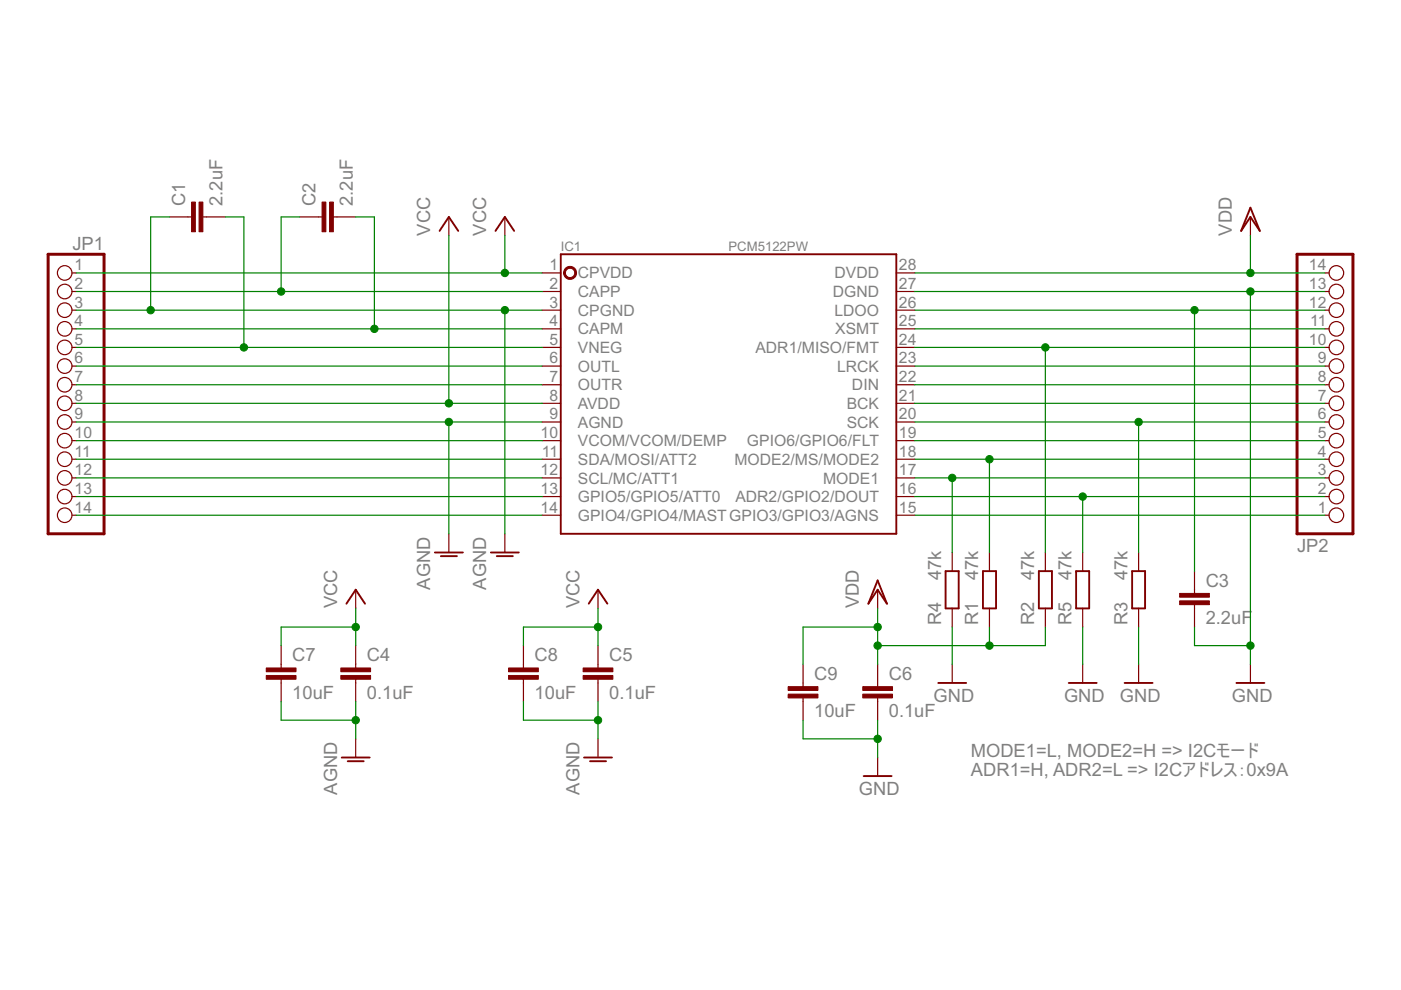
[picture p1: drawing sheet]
<svg xmlns="http://www.w3.org/2000/svg" width="297mm" height="210mm" viewBox="0 0 297 210" stroke-linecap="round" stroke-linejoin="round" font-family="sans-serif">
<path d="M10.2 53.9h11.9v59.3h-11.9zM275 53.9h11.9v59.3h-11.9z" fill="none" stroke="#800000" stroke-width=".63"/>
<g fill="none" stroke="#800000" stroke-width=".25">
<path d="M15.3 57.9h.8M35.9 46h4.7M43 46h4.8M63.6 46h4.7M70.7 46h4.7M95.2 46v4M107 46v4M114.9 57.9h4M190 57.9h4M265.1 46v4M280.9 57.9h.9M15.3 61.8h.8"/>
<path d="M15.3 65.8h.8M15.3 69.7h.8M15.3 73.7h.8M15.3 77.6h.8M114.9 61.8h4M114.9 65.8h4M114.9 69.7h4M114.9 73.7h4M114.9 77.6h4M190 61.8h4M190 65.8h4M190 69.7h4"/>
<path d="M190 73.7h4M190 77.6h4M280.9 61.8h.9M280.9 65.8h.9M280.9 69.7h.9M280.9 73.7h.9M280.9 77.6h.9M15.3 81.6h.8M15.3 85.5h.8M15.3 89.5h.8M15.3 93.4h.8M15.3 97.4h.8"/>
<path d="M114.9 81.6h4M114.9 85.5h4M114.9 89.5h4M114.9 93.4h4M114.9 97.4h4M190 81.6h4M190 85.5h4M190 89.5h4M190 93.4h4M190 97.4h4M280.9 81.6h.9M280.9 85.5h.9"/>
<path d="M280.9 89.5h.9M280.9 93.4h.9M280.9 97.4h.9M15.3 101.3h.8M15.3 105.3h.8M15.3 109.2h.8M95.2 113.2v3.9M107 113.2v3.9M114.9 101.3h4M114.9 105.3h4M114.9 109.2h4M190 101.3h4"/>
<path d="M190 105.3h4M190 109.2h4M201.9 117.1v4M209.8 117.1v4M221.6 117.1v4M229.6 117.1v4M241.4 117.1v4M280.9 101.3h.9M280.9 105.3h.9M280.9 109.2h.9M59.6 136.9v4.7M75.4 125v4"/>
<path d="M75.4 136.9v4.7M111 136.9v4.7M126.8 125v4M126.8 136.9v4.7M186.1 125v4M201.9 129v3.9M209.8 129v3.9M221.6 129v3.9M229.6 129v3.9M241.4 129v3.9M253.3 121.1v4.7M253.3 128.2v4.7"/>
<path d="M59.6 144v4.8M75.4 144v4.8M75.4 156.7v3.9M111 144v4.8M126.8 144v4.8M126.8 156.7v3.9M170.3 140.8v4.8M170.3 148v4.7M186.1 140.8v4.8M186.1 148v4.7M201.9 140.8v4M229.6 140.8v4"/>
<path d="M241.4 140.8v4M265.1 140.8v4M186.1 160.6v3.9"/>
<circle cx="13.7" cy="57.9" r="1.55"/>
<circle cx="283.3" cy="57.9" r="1.55"/>
<circle cx="13.7" cy="61.8" r="1.55"/>
<circle cx="13.7" cy="69.7" r="1.55"/>
<circle cx="13.7" cy="73.7" r="1.55"/>
<circle cx="13.7" cy="77.6" r="1.55"/>
<circle cx="13.7" cy="65.8" r="1.55"/>
<circle cx="283.3" cy="61.8" r="1.55"/>
<circle cx="283.3" cy="73.7" r="1.55"/>
<circle cx="283.3" cy="77.6" r="1.55"/>
<circle cx="283.3" cy="65.8" r="1.55"/>
<circle cx="283.3" cy="69.7" r="1.55"/>
<circle cx="13.7" cy="89.5" r="1.55"/>
<circle cx="13.7" cy="81.6" r="1.55"/>
<circle cx="13.7" cy="93.4" r="1.55"/>
<circle cx="13.7" cy="97.4" r="1.55"/>
<circle cx="13.7" cy="85.5" r="1.55"/>
<circle cx="283.3" cy="85.5" r="1.55"/>
<circle cx="283.3" cy="93.4" r="1.55"/>
<circle cx="283.3" cy="89.5" r="1.55"/>
<circle cx="283.3" cy="81.6" r="1.55"/>
<circle cx="283.3" cy="97.4" r="1.55"/>
<circle cx="13.7" cy="105.3" r="1.55"/>
<circle cx="13.7" cy="101.3" r="1.55"/>
<circle cx="13.7" cy="109.2" r="1.55"/>
<circle cx="283.3" cy="109.2" r="1.55"/>
<circle cx="283.3" cy="101.3" r="1.55"/>
<circle cx="283.3" cy="105.3" r="1.55"/>
</g>
<g fill="none" stroke="#800000" stroke-width=".4">
<path d="M93.2 49l2-3 2 3M105.1 49l1.9-3 2 3M118.9 53.9h71.1v59.3h-71.1zM265.1 44l2 5-2-3-2 3zM92.2 117.1h5.9M93.5 117.9h3.4M104.1 117.1h5.9M105.3 117.9h3.4M73.4 128l2-3 2 3M124.8 128l2-3 2 3M186.1 123.1l1.9 4.9-1.9-3-2 3zM200.5 121.1h2.8v7.9h-2.8z"/>
<path d="M208.4 121.1h2.8v7.9h-2.8zM220.3 121.1h2.7v7.9h-2.7zM228.2 121.1h2.7v7.9h-2.7zM240 121.1h2.8v7.9h-2.8zM198.9 144.8h6M226.6 144.8h5.9M238.4 144.8h6M262.1 144.8h6M72.5 160.6h5.9M73.7 161.4h3.4M123.8 160.6h6M125.1 161.4h3.4"/>
<path d="M183.1 164.5h5.9"/>
</g>
<path d="M119.9 56.9a1.38 1.38 0 0 1 2.2 .3 1.38 1.38 0 0 1-.9 2 1.38 1.38 0 0 1-1.7-1.3h.4a.99 .99 0 0 1 1.3-1 .99 .99 0 0 1 .3 1.7 .99 .99 0 0 1-1.6-.5v-.2h-.4z" fill-rule="evenodd" fill="#800000" stroke="#800000" stroke-width=".21"/>
<g fill="#800000" stroke="#800000" stroke-width=".21">
<path d="M42.2 42.8h.8v6.3h-.8z"/>
<path d="M40.6 42.8h.8v6.3h-.8z"/>
<path d="M69.9 42.8h.8v6.3h-.8z"/>
<path d="M68.3 42.8h.8v6.3h-.8z"/>
<path d="M250.1 127.4h6.3v.8h-6.3z"/>
<path d="M250.1 125.8h6.3v.8h-6.3z"/>
<path d="M72.3 143.2h6.3v.8h-6.3z"/>
<path d="M72.3 141.6h6.3v.8h-6.3z"/>
<path d="M123.6 143.2h6.3v.8h-6.3z"/>
<path d="M123.6 141.6h6.3v.8h-6.3z"/>
<path d="M182.9 147.2h6.3v.8h-6.3z"/>
<path d="M182.9 145.6h6.3v.8h-6.3z"/>
<path d="M56.5 143.2h6.3v.8h-6.3z"/>
<path d="M56.5 141.6h6.3v.8h-6.3z"/>
<path d="M107.8 143.2h6.3v.8h-6.3z"/>
<path d="M107.8 141.6h6.3v.8h-6.3z"/>
<path d="M167.1 147.2h6.3v.8h-6.3z"/>
<path d="M167.1 145.6h6.3v.8h-6.3z"/>
</g>
<g fill="none" stroke="#008000" stroke-width=".25">
<path d="M16.1 57.9h98.8M35.9 46h-4v19.8M47.8 46h3.9v27.7M63.6 46h-4v15.8M75.4 46h4v23.7M95.2 50v35.5M107 50v7.9M194 57.9h86.9M265.1 50v7.9M16.1 61.8h98.8M16.1 69.7h98.8M16.1 73.7h98.8"/>
<path d="M16.1 77.6h98.8M16.1 65.8h98.8M107 65.8v47.4M194 61.8h86.9M194 69.7h86.9M194 73.7h86.9M194 77.6h86.9M194 65.8h86.9M221.6 73.7v43.4M253.3 65.8v55.3M265.1 61.8v79M16.1 81.6h98.8"/>
<path d="M16.1 93.4h98.8M16.1 97.4h98.8M16.1 89.5h98.8M16.1 85.5h98.8M95.2 89.5v23.7M194 81.6h86.9M194 93.4h86.9M194 97.4h86.9M194 89.5h86.9M194 85.5h86.9M209.8 97.4v19.7M241.4 89.5v27.6"/>
<path d="M16.1 101.3h98.8M16.1 105.3h98.8M16.1 109.2h98.8M194 101.3h86.9M194 105.3h86.9M194 109.2h86.9M201.9 101.3v15.8M229.6 105.3v11.8M75.4 132.9h-15.8v4M75.4 129v7.9M126.8 129v7.9M126.8 132.9h-15.8v4"/>
<path d="M186.1 129v11.8M186.1 132.9h-15.8v7.9M201.9 132.9v7.9M209.8 132.9v4M221.6 132.9v4h-35.5M229.6 132.9v7.9M241.4 132.9v7.9M253.3 132.9v4h11.8M59.6 148.8v3.9h15.8M75.4 148.8v7.9M111 148.8v3.9h15.8M126.8 148.8v7.9"/>
<path d="M170.3 152.7v4h15.8M186.1 152.7v7.9"/>
</g>
<g fill="#008000" stroke="#008000" stroke-width=".21">
<circle cx="59.6" cy="61.8" r=".78"/>
<circle cx="79.4" cy="69.7" r=".78"/>
<circle cx="51.7" cy="73.7" r=".78"/>
<circle cx="229.6" cy="105.3" r=".78"/>
<circle cx="201.9" cy="101.3" r=".78"/>
<circle cx="209.8" cy="97.4" r=".78"/>
<circle cx="241.4" cy="89.5" r=".78"/>
<circle cx="221.6" cy="73.7" r=".78"/>
<circle cx="253.3" cy="65.8" r=".78"/>
<circle cx="186.1" cy="156.7" r=".78"/>
<circle cx="265.1" cy="61.8" r=".78"/>
<circle cx="265.1" cy="136.9" r=".78"/>
<circle cx="75.4" cy="152.7" r=".78"/>
<circle cx="95.2" cy="89.5" r=".78"/>
<circle cx="126.8" cy="152.7" r=".78"/>
<circle cx="31.9" cy="65.8" r=".78"/>
<circle cx="107" cy="65.8" r=".78"/>
<circle cx="186.1" cy="136.9" r=".78"/>
<circle cx="186.1" cy="132.9" r=".78"/>
<circle cx="209.8" cy="136.9" r=".78"/>
<circle cx="265.1" cy="57.9" r=".78"/>
<circle cx="75.4" cy="132.9" r=".78"/>
<circle cx="95.2" cy="85.5" r=".78"/>
<circle cx="126.8" cy="132.9" r=".78"/>
<circle cx="107" cy="57.9" r=".78"/>
</g>
<g font-size="4.3" fill="#808080">
<text x="39.3" y="43.6" transform="rotate(-90 39.3 43.6)">C1</text>
<text x="47.2" y="43.6" transform="rotate(-90 47.2 43.6)">2.2uF</text>
<text x="66.9" y="43.6" transform="rotate(-90 66.9 43.6)">C2</text>
<text x="74.8" y="43.6" transform="rotate(-90 74.8 43.6)">2.2uF</text>
<text x="15.4" y="52.9">JP1</text>
<text x="91.2" y="50" transform="rotate(-90 91.2 50)">VCC</text>
<text x="103.1" y="50" transform="rotate(-90 103.1 50)">VCC</text>
<text x="261.2" y="50" transform="rotate(-90 261.2 50)">VDD</text>
<text x="275" y="116.9">JP2</text>
<text x="91.2" y="125" transform="rotate(-90 91.2 125)">AGND</text>
<text x="103.1" y="125" transform="rotate(-90 103.1 125)">AGND</text>
<text x="199.5" y="123.1" transform="rotate(-90 199.5 123.1)">47k</text>
<text x="207.4" y="123.1" transform="rotate(-90 207.4 123.1)">47k</text>
<text x="219.3" y="123.1" transform="rotate(-90 219.3 123.1)">47k</text>
<text x="227.2" y="123.1" transform="rotate(-90 227.2 123.1)">47k</text>
<text x="239" y="123.1" transform="rotate(-90 239 123.1)">47k</text>
<text x="255.6" y="124.4">C3</text>
<text x="71.5" y="129" transform="rotate(-90 71.5 129)">VCC</text>
<text x="122.8" y="129" transform="rotate(-90 122.8 129)">VCC</text>
<text x="182.1" y="129" transform="rotate(-90 182.1 129)">VDD</text>
<text x="199.5" y="132.5" transform="rotate(-90 199.5 132.5)">R4</text>
<text x="207.4" y="132.5" transform="rotate(-90 207.4 132.5)">R1</text>
<text x="219.3" y="132.5" transform="rotate(-90 219.3 132.5)">R2</text>
<text x="227.2" y="132.5" transform="rotate(-90 227.2 132.5)">R5</text>
<text x="239" y="132.5" transform="rotate(-90 239 132.5)">R3</text>
<text x="255.6" y="132.3">2.2uF</text>
<text x="62" y="140.3">C7</text>
<text x="77.8" y="140.3">C4</text>
<text x="113.4" y="140.3">C8</text>
<text x="129.2" y="140.3">C5</text>
<text x="62" y="148.2">10uF</text>
<text x="77.8" y="148.2">0.1uF</text>
<text x="113.4" y="148.2">10uF</text>
<text x="129.2" y="148.2">0.1uF</text>
<text x="172.6" y="144.2">C9</text>
<text x="188.4" y="144.2">C6</text>
<text x="197.9" y="148.7">GND</text>
<text x="225.6" y="148.7">GND</text>
<text x="237.5" y="148.7">GND</text>
<text x="261.2" y="148.7">GND</text>
<text x="172.6" y="152.1">10uF</text>
<text x="188.4" y="152.1">0.1uF</text>
<text x="205.8" y="160.6">MODE1=L, MODE2=H =&gt; I2Cモード</text>
<text x="205.8" y="164.6">ADR1=H, ADR2=L =&gt; I2Cアドレス：0x9A</text>
<text x="71.5" y="168.5" transform="rotate(-90 71.5 168.5)">AGND</text>
<text x="122.8" y="168.5" transform="rotate(-90 122.8 168.5)">AGND</text>
<text x="182.1" y="168.5">GND</text>
</g>
<g font-size="3.7" fill="#808080">
<text x="15.8" y="57.3">1</text>
<text x="116.5" y="57.3">1</text>
<text x="122.5" y="59">CPVDD</text>
<text x="176.9" y="59">DVDD</text>
<text x="190.6" y="57.3">28</text>
<text x="277.5" y="57.3">14</text>
<text x="15.8" y="61.3">2</text>
<text x="15.8" y="65.2">3</text>
<text x="116.5" y="61.3">2</text>
<text x="116.5" y="65.2">3</text>
<text x="122.5" y="63">CAPP</text>
<text x="176.5" y="63">DGND</text>
<text x="190.6" y="65.2">26</text>
<text x="190.6" y="61.3">27</text>
<text x="277.5" y="65.2">12</text>
<text x="277.5" y="61.3">13</text>
<text x="15.8" y="69.2">4</text>
<text x="116.5" y="69.2">4</text>
<text x="122.5" y="66.9">CPGND</text>
<text x="122.5" y="70.9">CAPM</text>
<text x="176.9" y="66.9">LDOO</text>
<text x="177.1" y="70.9">XSMT</text>
<text x="190.6" y="69.2">25</text>
<text x="277.8" y="69.2">11</text>
<text x="15.8" y="73.1">5</text>
<text x="15.8" y="77.1">6</text>
<text x="116.5" y="73.1">5</text>
<text x="116.5" y="77.1">6</text>
<text x="122.5" y="74.9">VNEG</text>
<text x="160.2" y="74.9">ADR1/MISO/FMT</text>
<text x="190.6" y="77.1">23</text>
<text x="190.6" y="73.1">24</text>
<text x="277.5" y="73.1">10</text>
<text x="279.4" y="77.1">9</text>
<text x="15.8" y="81">7</text>
<text x="116.5" y="81">7</text>
<text x="122.5" y="78.8">OUTL</text>
<text x="122.5" y="82.8">OUTR</text>
<text x="177.5" y="78.8">LRCK</text>
<text x="180.6" y="82.8">DIN</text>
<text x="190.6" y="81">22</text>
<text x="279.4" y="81">8</text>
<text x="15.8" y="85">8</text>
<text x="15.8" y="88.9">9</text>
<text x="116.5" y="85">8</text>
<text x="116.5" y="88.9">9</text>
<text x="122.5" y="86.7">AVDD</text>
<text x="179.5" y="86.7">BCK</text>
<text x="190.6" y="88.9">20</text>
<text x="190.6" y="85">21</text>
<text x="279.4" y="88.9">6</text>
<text x="279.4" y="85">7</text>
<text x="15.8" y="92.9">10</text>
<text x="114.6" y="92.9">10</text>
<text x="122.5" y="90.7">AGND</text>
<text x="122.5" y="94.6">VCOM/VCOM/DEMP</text>
<text x="158.4" y="94.6">GPIO6/GPIO6/FLT</text>
<text x="179.5" y="90.7">SCK</text>
<text x="190.6" y="92.9">19</text>
<text x="279.4" y="92.9">5</text>
<text x="15.8" y="96.8">11</text>
<text x="15.8" y="100.8">12</text>
<text x="114.6" y="100.8">12</text>
<text x="114.9" y="96.8">11</text>
<text x="122.5" y="98.6">SDA/MOSI/ATT2</text>
<text x="155.7" y="98.6">MODE2/MS/MODE2</text>
<text x="190.6" y="100.8">17</text>
<text x="190.6" y="96.8">18</text>
<text x="279.4" y="100.8">3</text>
<text x="279.4" y="96.8">4</text>
<text x="15.8" y="104.7">13</text>
<text x="114.6" y="104.7">13</text>
<text x="122.5" y="102.5">SCL/MC/ATT1</text>
<text x="122.5" y="106.5">GPIO5/GPIO5/ATT0</text>
<text x="155.9" y="106.5">ADR2/GPIO2/DOUT</text>
<text x="174.5" y="102.5">MODE1</text>
<text x="190.6" y="104.7">16</text>
<text x="279.4" y="104.7">2</text>
<text x="15.8" y="108.7">14</text>
<text x="114.6" y="108.7">14</text>
<text x="122.5" y="110.4">GPIO4/GPIO4/MASTGPIO3/GPIO3/AGNS</text>
<text x="190.6" y="108.7">15</text>
<text x="279.4" y="108.7">1</text>
</g>
<g font-size="3.1" fill="#808080">
<text x="118.9" y="53.1">IC1</text>
<text x="154.5" y="53.1">PCM5122PW</text>
</g>
</svg>
